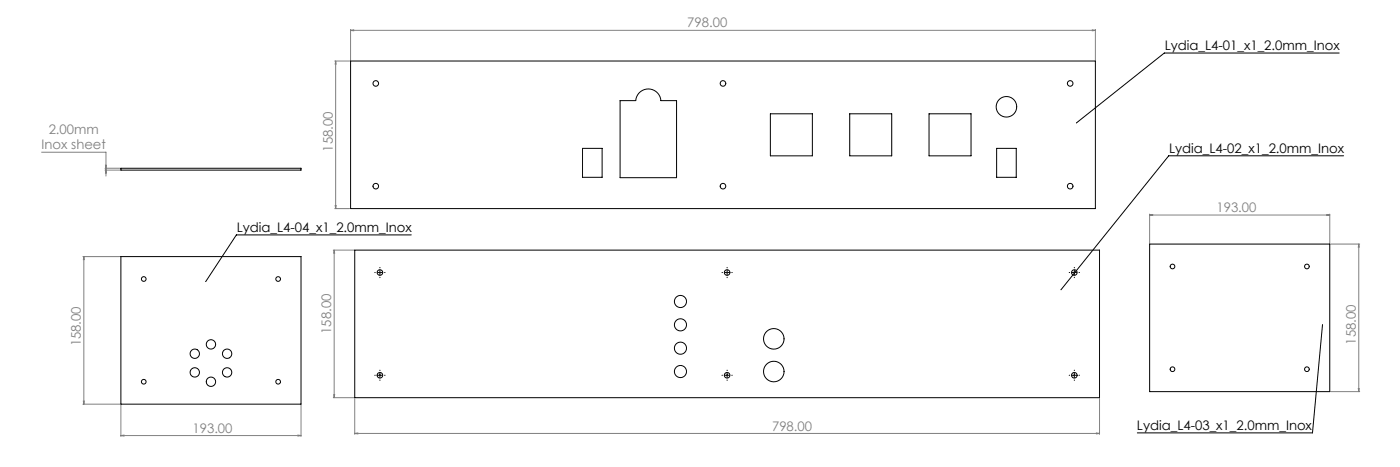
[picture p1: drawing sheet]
<svg xmlns="http://www.w3.org/2000/svg" width="1500mm" height="500mm" viewBox="0 0 1500 500" stroke-linecap="round" stroke-linejoin="round" font-family="sans-serif">
<g fill="none" stroke="#808080" stroke-width="1.07">
<path d="M376 32h3v1zM376 31v33M376 32h798M1170 32h4l-4 1zM1174 31v33M359 65h16M360 65v158M360 65v4h-1zM45 163h69v25M113 177h1v3zM113 180h16M113 182h16"/>
<path d="M114 182v3h-1zM359 223h16M359 220h1v3zM1232 230h3v1zM1232 229v31M1232 230h193M1421 230h4l-4 1zM1425 229v31M89 275h40M90 275v158M90 275v3h-1zM357 268h22"/>
<path d="M358 268v158M358 268l1 3h-1zM1426 261h31M1456 261v4h-1zM1456 261v158M1426 419h31M1455 416h1v3zM89 433h40M89 429h1v4zM130 434v33M323 434v33M357 426h22"/>
<path d="M358 422h1l-1 4zM380 427v38M1178 427v38M130 466h3v1zM130 466h193M319 466h4l-4 1zM380 464h3v1zM380 464h798M1175 464h3l-3 1z"/>
</g>
<g fill="none" stroke="#000" stroke-width="1.07" stroke-dasharray="15.2 1.3 1.3 1.3">
<path d="M402 292h.1M407 287v-1M407 297h.1M412 292h1M774 292h.1M779 287v-1M779 297h.1M784 292h1M1146 292h.1M1151 287v-1M1151 297h.1M1156 292h1"/>
<path d="M407 397v-1M779 397v-1M1151 397v-1M402 402h.1M407 407h.1M412 402h1M774 402h.1M779 407h.1M784 402h1M1146 402h.1M1151 407h.1M1156 402h1"/>
</g>
<g fill="none" stroke="#000" stroke-width="1.07">
<path d="M1435 57h-188l-94 75M1440 167h-188l-115 143M441 251h-188l-33 51M405 292h5M407 289v5M777 292h5M779 289v5M1149 292h5M1151 289v5M1417 348l-11 115h-187M407 399v5M779 399v5"/>
<path d="M1151 399v5M405 402h5M777 402h5M1149 402h5"/>
</g>
<path d="M1153 131l1 1zM1417 347v1zM220 301l1 1z" fill="#000"/>
<g fill="#808080">
<path d="M380 464h3v1zM1175 464h3l-3 1zM130 466h3v1zM319 466h4l-4 1zM113 177h1v3zM114 182v3h-1z"/>
<path d="M1170 32h4l-4 1zM376 32h3v1z"/>
<path d="M1421 230h4l-4 1zM1232 230h3v1z"/>
<path d="M358 422h1l-1 4zM358 268l1 3h-1zM1455 416h1v3zM1456 261v4h-1z"/>
<path d="M360 65v4h-1zM359 220h1v3zM90 275v3h-1zM89 429h1v4z"/>
</g>
<g fill="none" stroke="#000" stroke-width="1.07">
<path d="M376 65h798v158h-798zM664 108h17a14 14 0 0 1 14-13 14 14 0 0 1 13 13h17v82h-61zM825 122h45v45h-45zM910 122h45v45h-45zM995 122h45v45h-45zM624 159h21v31h-21zM1068 159h21v31h-21zM130 180h193v2h-193zM130 275h193v158h-193zM380 268h798v158h-798zM1232 261h193v158h-193z"/>
<circle cx="403" cy="89" r="3"/>
<circle cx="775" cy="89" r="3"/>
<circle cx="1147" cy="89" r="3"/>
<circle cx="1078" cy="114" r="11"/>
<circle cx="403" cy="199" r="3"/>
<circle cx="775" cy="199" r="3"/>
<circle cx="1147" cy="199" r="3"/>
<circle cx="154" cy="299" r="2.5"/>
<circle cx="298" cy="299" r="2.5"/>
<circle cx="407" cy="292" r="3"/>
<circle cx="779" cy="292" r="3"/>
<circle cx="1151" cy="292" r="3"/>
<circle cx="1256" cy="285" r="2.5"/>
<circle cx="1400" cy="285" r="2.5"/>
<circle cx="729" cy="323" r="7"/>
<circle cx="729" cy="348" r="7"/>
<circle cx="209" cy="379" r="5"/>
<circle cx="226" cy="369" r="5"/>
<circle cx="243" cy="379" r="5"/>
<circle cx="729" cy="373" r="6"/>
<circle cx="829" cy="363" r="11"/>
<circle cx="209" cy="399" r="5"/>
<circle cx="243" cy="399" r="5"/>
<circle cx="729" cy="398" r="6"/>
<circle cx="829" cy="398" r="11"/>
<circle cx="1256" cy="395" r="2.5"/>
<circle cx="1400" cy="395" r="2.5"/>
<circle cx="154" cy="409" r="2.5"/>
<circle cx="226" cy="409" r="5"/>
<circle cx="298" cy="409" r="2.5"/>
<circle cx="407" cy="402" r="3"/>
<circle cx="779" cy="402" r="3"/>
<circle cx="1151" cy="402" r="3"/>
</g>
<g font-size="14.1" fill="#808080">
<text x="736" y="29">798.00</text>
<text x="52" y="143">2.00mm</text>
<text x="45" y="160">Inox sheet</text>
<text x="357" y="162" transform="rotate(-90 357 162)">158.00</text>
<text x="1303" y="227">193.00</text>
<text x="355" y="358" transform="rotate(-90 355 358)">158.00</text>
<text x="87" y="371" transform="rotate(-90 87 371)">158.00</text>
<text x="1453" y="369" transform="rotate(-90 1453 369)">158.00</text>
<text x="827" y="461">798.00</text>
<text x="206" y="463">193.00</text>
</g>
<g font-size="14.1">
<text x="1248" y="54">Lydia_L4-01_x1_2.0mm_Inox</text>
<text x="1253" y="164">Lydia_L4-02_x1_2.0mm_Inox</text>
<text x="254" y="248">Lydia_L4-04_x1_2.0mm_Inox</text>
<text x="1218" y="460">Lydia_L4-03_x1_2.0mm_Inox</text>
</g>
</svg>
